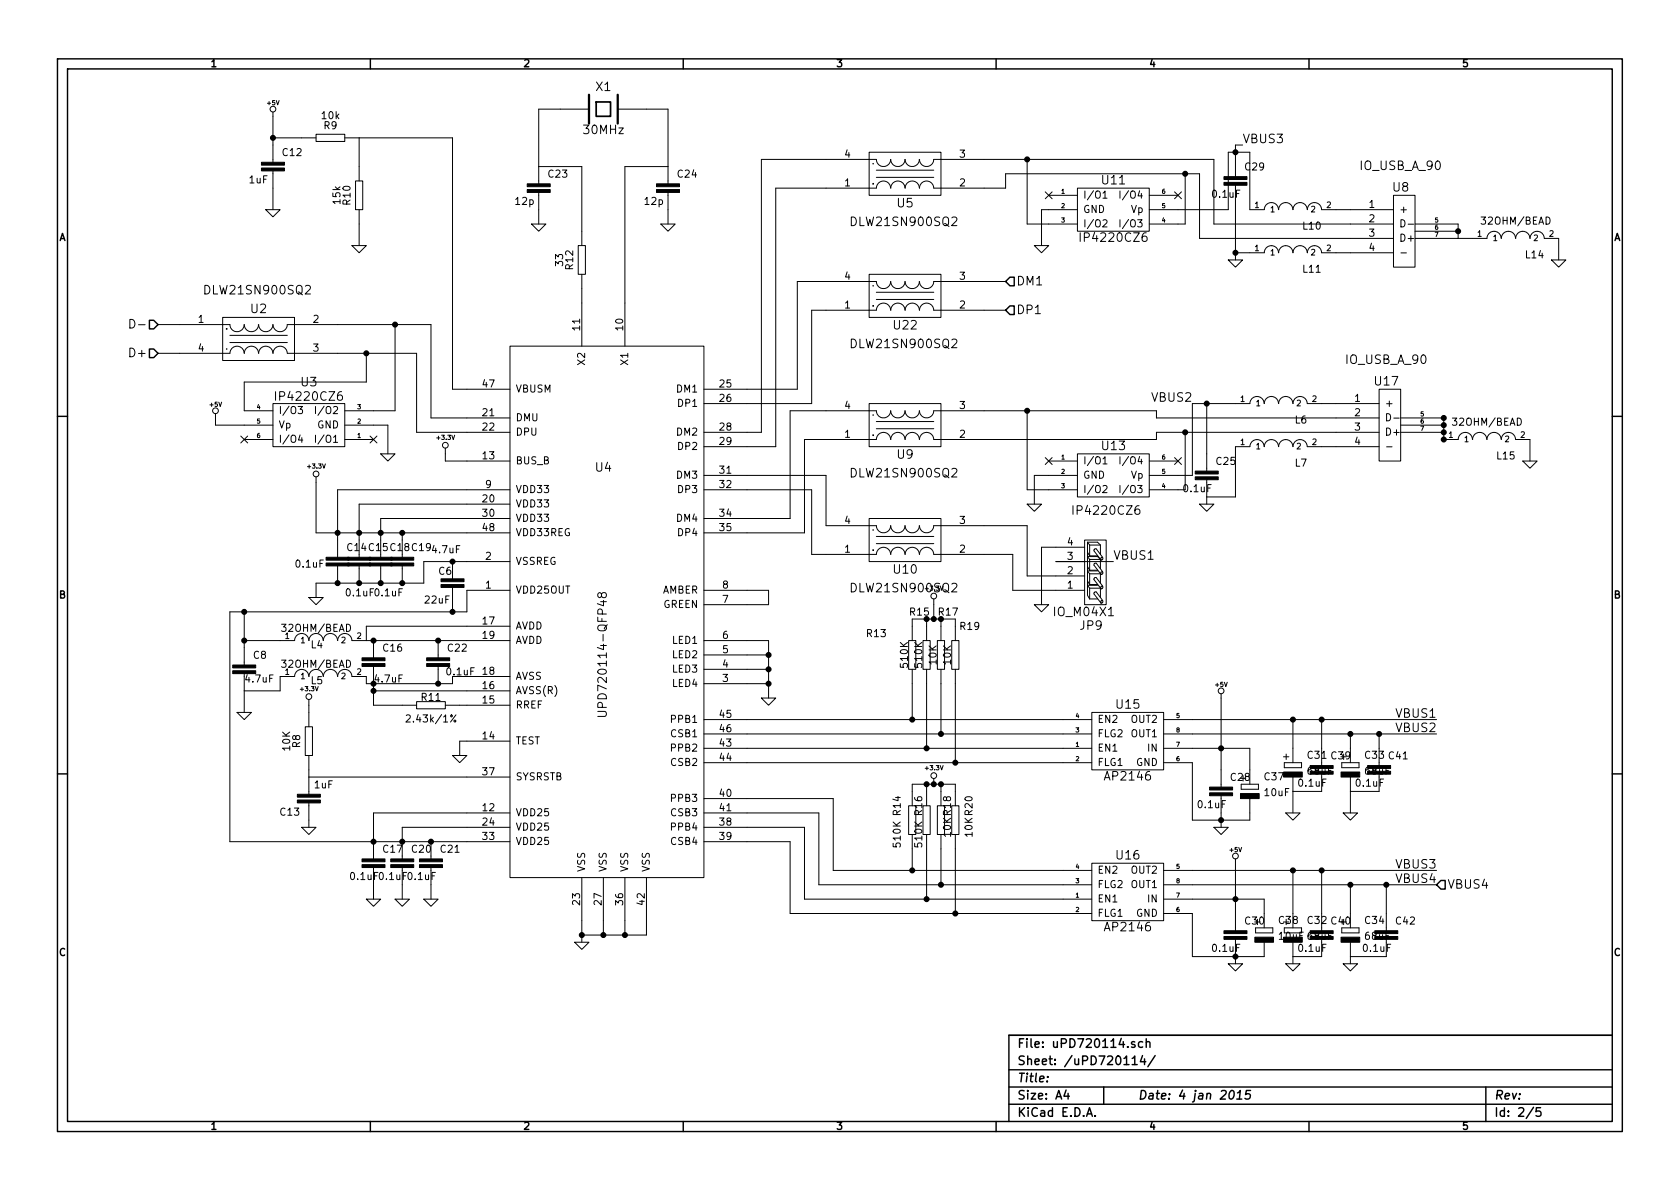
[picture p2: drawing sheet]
EESchema Schematic File Version 2  date 2015/1/4 11:31:27
LIBS:C
LIBS:IC
LIBS:power
LIBS:rcl
LIBS:gl
LIBS:I-O
LIBS:REQUEST
LIBS:SchumyHao
LIBS:5V DC ADAPTER-cache
LIBS:5V to 3.3V-cache
LIBS:MT7620N-cache
LIBS:SATA-cache
LIBS:uPD720114-cache
LIBS:WLAN-cache
LIBS:MT7620N-cache
EELAYER 27 0
EELAYER END
$Descr A4 11693 8268
encoding utf-8
Sheet 2 5
Title ""
Date "4 jan 2015"
Rev ""
Comp ""
Comment1 ""
Comment2 ""
Comment3 ""
Comment4 ""
$EndDescr
$Comp
L UPD720114-QFP48 U4
U 1 1
P 4200 3350
F 0 "U4" H 4200 3450 60  0000 C CNN
F 1 "UPD720114-QFP48" V 4200 2150 60  0000 C CNN
F 2 "UPD720114-QFP48" H 4200 3350 60  0001 C CNN
F 3 "" H 4200 3350 60  0000 C CNN
	1    4200 3350
	1    0    0    -1  
$EndComp
$Comp
L IO_USB_A_90 U17
U 1 1
P 9600 2950
F 0 "U17" H 9550 3250 60  0000 C CNN
F 1 "IO_USB_A_90" H 9550 3400 60  0000 C CNN
F 2 "IO_USB_A_90" H 9600 2950 60  0001 C CNN
F 3 "~" H 9600 2950 60  0000 C CNN
	1    9600 2950
	-1   0    0    -1  
$EndComp
$Comp
L DLW21SN900SQ2 U5
U 1 1
P 6300 1200
F 0 "U5" H 6300 1404 60  0000 C CNN
F 1 "DLW21SN900SQ2" H 6292 1534 60  0000 C CNN
F 2 "DLW21SN900SQ2" H 6300 1200 60  0001 C CNN
F 3 "" H 6300 1200 60  0000 C CNN
	1    6300 1200
	1    0    0    1   
$EndComp
$Comp
L DLW21SN900SQ2 U9
U 1 1
P 6300 2950
F 0 "U9" H 6300 3154 60  0000 C CNN
F 1 "DLW21SN900SQ2" H 6292 3284 60  0000 C CNN
F 2 "DLW21SN900SQ2" H 6300 2950 60  0001 C CNN
F 3 "" H 6300 2950 60  0000 C CNN
	1    6300 2950
	1    0    0    1   
$EndComp
$Comp
L C_C_0603 C23
U 1 1
P 3750 1250
F 0 "C23" H 3810 1265 50  0000 L BNN
F 1 "12p" H 3580 1075 50  0000 L BNN
F 2 "C_C_0603" H 3750 1000 50  0001 C CNN
F 3 "~" H 3750 1250 60  0000 C CNN
	1    3750 1250
	1    0    0    -1  
$EndComp
$Comp
L C_C_0603 C24
U 1 1
P 4650 1250
F 0 "C24" H 4710 1265 50  0000 L BNN
F 1 "12p" H 4480 1075 50  0000 L BNN
F 2 "C_C_0603" H 4650 1000 50  0001 C CNN
F 3 "~" H 4650 1250 60  0000 C CNN
	1    4650 1250
	1    0    0    -1  
$EndComp
$Comp
L C_R_0603 R12
U 1 1
P 4050 1800
F 0 "R12" H 4050 1880 50  0000 C CNN
F 1 "33" H 4050 1950 50  0000 C CNN
F 2 "C_R_0603" H 4050 1680 60  0001 C CNN
F 3 "~" H 4050 1800 60  0000 C CNN
	1    4050 1800
	0    -1   -1   0   
$EndComp
$Comp
L AP1212 U15
U 1 1
P 7850 5150
F 0 "U15" H 7850 5400 60  0000 C CNN
F 1 "AP2146" H 7850 4900 60  0000 C CNN
F 2 "AP1212_SOP8" H 7850 5150 60  0001 C CNN
F 3 "" H 7850 5150 60  0000 C CNN
	1    7850 5150
	1    0    0    -1  
$EndComp
$Comp
L AP1212 U16
U 1 1
P 7850 6200
F 0 "U16" H 7850 6450 60  0000 C CNN
F 1 "AP2146" H 7850 5950 60  0000 C CNN
F 2 "AP1212_SOP8" H 7850 6200 60  0001 C CNN
F 3 "" H 7850 6200 60  0000 C CNN
	1    7850 6200
	1    0    0    -1  
$EndComp
$Comp
L L-USL0805 L10
U 1 1
P 9000 1450
F 0 "L10" V 8915 1250 50  0000 L BNN
F 1 "BLM21PG221SN1" V 9150 1200 50  0001 L BNN
F 2 "rcl-L0805" H 9000 1600 50  0001 C CNN
F 3 "~" H 9000 1450 60  0000 C CNN
	1    9000 1450
	0    -1   -1   0   
$EndComp
$Comp
L L-USL0805 L6
U 1 1
P 8900 2800
F 0 "L6" V 8815 2600 50  0000 L BNN
F 1 "BLM21PG221SN1" V 9050 2550 50  0001 L BNN
F 2 "rcl-L0805" H 8900 2950 50  0001 C CNN
F 3 "~" H 8900 2800 60  0000 C CNN
	1    8900 2800
	0    -1   -1   0   
$EndComp
$Comp
L L-USL0805 L11
U 1 1
P 9000 1750
F 0 "L11" V 8915 1550 50  0000 L BNN
F 1 "BLM21PG221SN1" V 9150 1500 50  0001 L BNN
F 2 "rcl-L0805" H 9000 1900 50  0001 C CNN
F 3 "~" H 9000 1750 60  0000 C CNN
	1    9000 1750
	0    -1   -1   0   
$EndComp
$Comp
L L-USL0805 L7
U 1 1
P 8900 3100
F 0 "L7" V 8815 2900 50  0000 L BNN
F 1 "BLM21PG221SN1" V 9050 2850 50  0001 L BNN
F 2 "rcl-L0805" H 8900 3250 50  0001 C CNN
F 3 "~" H 8900 3100 60  0000 C CNN
	1    8900 3100
	0    -1   -1   0   
$EndComp
$Comp
L C_R_0603 R13
U 1 1
P 6350 4550
F 0 "R13" V 6500 4800 50  0000 C CNN
F 1 "510K" H 6350 4600 50  0000 C CNN
F 2 "C_R_0603" H 6350 4430 60  0001 C CNN
F 3 "~" H 6350 4550 60  0000 C CNN
	1    6350 4550
	0    -1   -1   0   
$EndComp
$Comp
L C_R_0603 R15
U 1 1
P 6450 4550
F 0 "R15" V 6750 4600 50  0000 C CNN
F 1 "510K" H 6450 4600 50  0000 C CNN
F 2 "C_R_0603" H 6450 4430 60  0001 C CNN
F 3 "~" H 6450 4550 60  0000 C CNN
	1    6450 4550
	0    -1   -1   0   
$EndComp
$Comp
L C_R_0603 R17
U 1 1
P 6550 4550
F 0 "R17" V 6850 4500 50  0000 C CNN
F 1 "10K" H 6550 4600 50  0000 C CNN
F 2 "C_R_0603" H 6550 4430 60  0001 C CNN
F 3 "~" H 6550 4550 60  0000 C CNN
	1    6550 4550
	0    -1   -1   0   
$EndComp
$Comp
L C_R_0603 R19
U 1 1
P 6650 4550
F 0 "R19" V 6850 4450 50  0000 C CNN
F 1 "10K" H 6650 4600 50  0000 C CNN
F 2 "C_R_0603" H 6650 4430 60  0001 C CNN
F 3 "~" H 6650 4550 60  0000 C CNN
	1    6650 4550
	0    -1   -1   0   
$EndComp
$Comp
L C_R_0603 R14
U 1 1
P 6350 5700
F 0 "R14" H 6450 5800 50  0000 C CNN
F 1 "510K" H 6250 5800 50  0000 C CNN
F 2 "C_R_0603" H 6350 5580 60  0001 C CNN
F 3 "~" H 6350 5700 60  0000 C CNN
	1    6350 5700
	0    -1   -1   0   
$EndComp
$Comp
L C_R_0603 R16
U 1 1
P 6450 5700
F 0 "R16" H 6550 5750 50  0000 C CNN
F 1 "510K" H 6350 5750 50  0000 C CNN
F 2 "C_R_0603" H 6450 5580 60  0001 C CNN
F 3 "~" H 6450 5700 60  0000 C CNN
	1    6450 5700
	0    -1   -1   0   
$EndComp
$Comp
L C_R_0603 R18
U 1 1
P 6550 5700
F 0 "R18" H 6650 5650 50  0000 C CNN
F 1 "10K" H 6500 5650 50  0000 C CNN
F 2 "C_R_0603" H 6550 5580 60  0001 C CNN
F 3 "~" H 6550 5700 60  0000 C CNN
	1    6550 5700
	0    -1   -1   0   
$EndComp
$Comp
L C_R_0603 R20
U 1 1
P 6650 5700
F 0 "R20" H 6750 5600 50  0000 C CNN
F 1 "10K" H 6600 5600 50  0000 C CNN
F 2 "C_R_0603" H 6650 5580 60  0001 C CNN
F 3 "~" H 6650 5700 60  0000 C CNN
	1    6650 5700
	0    -1   -1   0   
$EndComp
$Comp
L L-USL0805 L14
U 1 1
P 10550 1650
F 0 "L14" V 10465 1450 50  0000 L BNN
F 1 "32OHM/BEAD" V 10700 1400 50  0000 L BNN
F 2 "rcl-L0805" H 10550 1800 50  0001 C CNN
F 3 "~" H 10550 1650 60  0000 C CNN
	1    10550 1650
	0    -1   -1   0   
$EndComp
$Comp
L L-USL0805 L15
U 1 1
P 10350 3050
F 0 "L15" V 10265 2850 50  0000 L BNN
F 1 "32OHM/BEAD" V 10500 2800 50  0000 L BNN
F 2 "rcl-L0805" H 10350 3200 50  0001 C CNN
F 3 "~" H 10350 3050 60  0000 C CNN
	1    10350 3050
	0    -1   -1   0   
$EndComp
$Comp
L C_C_0603 C28
U 1 1
P 8500 5450
F 0 "C28" H 8560 5465 50  0000 L BNN
F 1 "0.1uF" H 8330 5275 50  0000 L BNN
F 2 "C_C_0603" H 8500 5200 50  0001 C CNN
F 3 "~" H 8500 5450 60  0000 C CNN
	1    8500 5450
	1    0    0    -1  
$EndComp
$Comp
L C_C_0603 C30
U 1 1
P 8600 6450
F 0 "C30" H 8660 6465 50  0000 L BNN
F 1 "0.1uF" H 8430 6275 50  0000 L BNN
F 2 "C_C_0603" H 8600 6200 50  0001 C CNN
F 3 "~" H 8600 6450 60  0000 C CNN
	1    8600 6450
	1    0    0    -1  
$EndComp
$Comp
L C_C_0603 C29
U 1 1
P 8600 1200
F 0 "C29" H 8660 1215 50  0000 L BNN
F 1 "0.1uF" H 8430 1025 50  0000 L BNN
F 2 "C_C_0603" H 8600 950 50  0001 C CNN
F 3 "~" H 8600 1200 60  0000 C CNN
	1    8600 1200
	1    0    0    -1  
$EndComp
$Comp
L C_C_0603 C25
U 1 1
P 8400 3250
F 0 "C25" H 8460 3265 50  0000 L BNN
F 1 "0.1uF" H 8230 3075 50  0000 L BNN
F 2 "C_C_0603" H 8400 3000 50  0001 C CNN
F 3 "~" H 8400 3250 60  0000 C CNN
	1    8400 3250
	1    0    0    -1  
$EndComp
$Comp
L C_C_0603 C12
U 1 1
P 1900 1100
F 0 "C12" H 1960 1115 50  0000 L BNN
F 1 "1uF" H 1730 925 50  0000 L BNN
F 2 "C_C_0603" H 1900 850 50  0001 C CNN
F 3 "~" H 1900 1100 60  0000 C CNN
	1    1900 1100
	1    0    0    -1  
$EndComp
$Comp
L C_R_0603 R9
U 1 1
P 2300 950
F 0 "R9" H 2300 1030 50  0000 C CNN
F 1 "10k" H 2300 1100 50  0000 C CNN
F 2 "C_R_0603" H 2300 830 60  0001 C CNN
F 3 "~" H 2300 950 60  0000 C CNN
	1    2300 950 
	1    0    0    -1  
$EndComp
$Comp
L C_R_0603 R10
U 1 1
P 2500 1350
F 0 "R10" H 2500 1430 50  0000 C CNN
F 1 "15k" H 2500 1500 50  0000 C CNN
F 2 "C_R_0603" H 2500 1230 60  0001 C CNN
F 3 "~" H 2500 1350 60  0000 C CNN
	1    2500 1350
	0    -1   -1   0   
$EndComp
$Comp
L +5V #PWR039
U 1 1
P 1900 800
F 0 "#PWR039" H 1900 890 20  0001 C CNN
F 1 "+5V" H 1900 890 30  0000 C CNN
F 2 "~" H 1900 800 60  0000 C CNN
F 3 "~" H 1900 800 60  0000 C CNN
	1    1900 800 
	1    0    0    -1  
$EndComp
$Comp
L IP4220CZ6 U3
U 1 1
P 2150 2950
F 0 "U3" H 2150 2650 60  0000 C CNN
F 1 "IP4220CZ6" H 2150 2750 60  0000 C CNN
F 2 "IP4220CZ6_SOT23_6" H 2150 2950 60  0001 C CNN
F 3 "" H 2150 2950 60  0000 C CNN
	1    2150 2950
	-1   0    0    1   
$EndComp
$Comp
L DLW21SN900SQ2 U2
U 1 1
P 1800 2350
F 0 "U2" H 1800 2554 60  0000 C CNN
F 1 "DLW21SN900SQ2" H 1792 2684 60  0000 C CNN
F 2 "DLW21SN900SQ2" H 1800 2350 60  0001 C CNN
F 3 "" H 1800 2350 60  0000 C CNN
	1    1800 2350
	1    0    0    -1  
$EndComp
$Comp
L +3.3V #PWR040
U 1 1
P 3100 3150
F 0 "#PWR040" H 3100 3260 30  0001 C CNN
F 1 "+3.3V" H 3100 3260 30  0000 C CNN
F 2 "~" H 3100 3150 60  0000 C CNN
F 3 "~" H 3100 3150 60  0000 C CNN
	1    3100 3150
	1    0    0    -1  
$EndComp
$Comp
L +3.3V #PWR041
U 1 1
P 2200 3350
F 0 "#PWR041" H 2200 3460 30  0001 C CNN
F 1 "+3.3V" H 2200 3460 30  0000 C CNN
F 2 "~" H 2200 3350 60  0000 C CNN
F 3 "~" H 2200 3350 60  0000 C CNN
	1    2200 3350
	1    0    0    -1  
$EndComp
$Comp
L C_C_0603 C14
U 1 1
P 2350 3850
F 0 "C14" H 2410 3865 50  0000 L BNN
F 1 "0.1uF" H 2050 3750 50  0000 L BNN
F 2 "C_C_0603" H 2350 3600 50  0001 C CNN
F 3 "~" H 2350 3850 60  0000 C CNN
	1    2350 3850
	1    0    0    -1  
$EndComp
$Comp
L C_C_0603 C15
U 1 1
P 2500 3850
F 0 "C15" H 2560 3865 50  0000 L BNN
F 1 "0.1uF" H 2400 3550 50  0000 L BNN
F 2 "C_C_0603" H 2500 3600 50  0001 C CNN
F 3 "~" H 2500 3850 60  0000 C CNN
	1    2500 3850
	1    0    0    -1  
$EndComp
$Comp
L C_C_0603 C18
U 1 1
P 2650 3850
F 0 "C18" H 2710 3865 50  0000 L BNN
F 1 "0.1uF" H 2600 3550 50  0000 L BNN
F 2 "C_C_0603" H 2650 3600 50  0001 C CNN
F 3 "~" H 2650 3850 60  0000 C CNN
	1    2650 3850
	1    0    0    -1  
$EndComp
$Comp
L C_C_0603 C19
U 1 1
P 2800 3850
F 0 "C19" H 2860 3865 50  0000 L BNN
F 1 "4.7uF" H 3000 3850 50  0000 L BNN
F 2 "C_C_0603" H 2800 3600 50  0001 C CNN
F 3 "~" H 2800 3850 60  0000 C CNN
	1    2800 3850
	1    0    0    -1  
$EndComp
$Comp
L GND #PWR042
U 1 1
P 2200 4150
F 0 "#PWR042" H 2200 4050 30  0001 C CNN
F 1 "GND" H 2200 4080 30  0001 C CNN
F 2 "~" H 2200 4150 60  0000 C CNN
F 3 "~" H 2200 4150 60  0000 C CNN
	1    2200 4150
	1    0    0    -1  
$EndComp
$Comp
L C_C_0603 C6
U 1 1
P 3150 4000
F 0 "C6" H 3050 4000 50  0000 L BNN
F 1 "22uF" H 2950 3800 50  0000 L BNN
F 2 "C_C_0603" H 3150 3750 50  0001 C CNN
F 3 "~" H 3150 4000 60  0000 C CNN
	1    3150 4000
	1    0    0    -1  
$EndComp
$Comp
L C_C_0603 C22
U 1 1
P 3050 4550
F 0 "C22" H 3110 4565 50  0000 L BNN
F 1 "0.1uF" H 3100 4400 50  0000 L BNN
F 2 "C_C_0603" H 3050 4300 50  0001 C CNN
F 3 "~" H 3050 4550 60  0000 C CNN
	1    3050 4550
	1    0    0    -1  
$EndComp
$Comp
L C_C_0603 C16
U 1 1
P 2600 4550
F 0 "C16" H 2660 4565 50  0000 L BNN
F 1 "4.7uF" H 2600 4350 50  0000 L BNN
F 2 "C_C_0603" H 2600 4300 50  0001 C CNN
F 3 "~" H 2600 4550 60  0000 C CNN
	1    2600 4550
	1    0    0    -1  
$EndComp
$Comp
L C_C_0603 C8
U 1 1
P 1700 4600
F 0 "C8" H 1760 4615 50  0000 L BNN
F 1 "4.7uF" H 1700 4450 50  0000 L BNN
F 2 "C_C_0603" H 1700 4350 50  0001 C CNN
F 3 "~" H 1700 4600 60  0000 C CNN
	1    1700 4600
	1    0    0    -1  
$EndComp
$Comp
L L-USL0805 L4
U 1 1
P 2250 4450
F 0 "L4" V 2250 4450 50  0000 L BNN
F 1 "32OHM/BEAD" V 2365 4250 50  0000 L BNN
F 2 "rcl-L0805" H 2250 4600 50  0001 C CNN
F 3 "~" H 2250 4450 60  0000 C CNN
	1    2250 4450
	0    -1   -1   0   
$EndComp
$Comp
L L-USL0805 L5
U 1 1
P 2250 4700
F 0 "L5" V 2250 4700 50  0000 L BNN
F 1 "32OHM/BEAD" V 2365 4500 50  0000 L BNN
F 2 "rcl-L0805" H 2250 4850 50  0001 C CNN
F 3 "~" H 2250 4700 60  0000 C CNN
	1    2250 4700
	0    -1   -1   0   
$EndComp
$Comp
L C_R_0603 R11
U 1 1
P 3000 4900
F 0 "R11" H 3000 4950 50  0000 C CNN
F 1 "2.43k/1%" H 3000 4800 50  0000 C CNN
F 2 "C_R_0603" H 3000 4780 60  0001 C CNN
F 3 "~" H 3000 4900 60  0000 C CNN
	1    3000 4900
	1    0    0    -1  
$EndComp
$Comp
L C_C_0603 C17
U 1 1
P 2600 5950
F 0 "C17" H 2660 5965 50  0000 L BNN
F 1 "0.1uF" H 2430 5775 50  0000 L BNN
F 2 "C_C_0603" H 2600 5700 50  0001 C CNN
F 3 "~" H 2600 5950 60  0000 C CNN
	1    2600 5950
	1    0    0    -1  
$EndComp
$Comp
L C_C_0603 C20
U 1 1
P 2800 5950
F 0 "C20" H 2860 5965 50  0000 L BNN
F 1 "0.1uF" H 2630 5775 50  0000 L BNN
F 2 "C_C_0603" H 2800 5700 50  0001 C CNN
F 3 "~" H 2800 5950 60  0000 C CNN
	1    2800 5950
	1    0    0    -1  
$EndComp
$Comp
L C_C_0603 C21
U 1 1
P 3000 5950
F 0 "C21" H 3060 5965 50  0000 L BNN
F 1 "0.1uF" H 2830 5775 50  0000 L BNN
F 2 "C_C_0603" H 3000 5700 50  0001 C CNN
F 3 "~" H 3000 5950 60  0000 C CNN
	1    3000 5950
	1    0    0    -1  
$EndComp
$Comp
L GND #PWR043
U 1 1
P 3200 5250
F 0 "#PWR043" H 3200 5150 30  0001 C CNN
F 1 "GND" H 3200 5180 30  0001 C CNN
F 2 "~" H 3200 5250 60  0000 C CNN
F 3 "~" H 3200 5250 60  0000 C CNN
	1    3200 5250
	1    0    0    -1  
$EndComp
$Comp
L +3.3V #PWR044
U 1 1
P 2150 4900
F 0 "#PWR044" H 2150 5010 30  0001 C CNN
F 1 "+3.3V" H 2150 5010 30  0000 C CNN
F 2 "~" H 2150 4900 60  0000 C CNN
F 3 "~" H 2150 4900 60  0000 C CNN
	1    2150 4900
	1    0    0    -1  
$EndComp
$Comp
L C_R_0603 R8
U 1 1
P 2150 5150
F 0 "R8" H 2150 5230 50  0000 C CNN
F 1 "10K" H 2150 5300 50  0000 C CNN
F 2 "C_R_0603" H 2150 5030 60  0001 C CNN
F 3 "~" H 2150 5150 60  0000 C CNN
	1    2150 5150
	0    -1   -1   0   
$EndComp
$Comp
L C_C_0603 C13
U 1 1
P 2150 5600
F 0 "C13" H 2210 5615 50  0000 L BNN
F 1 "1uF" H 1980 5425 50  0000 L BNN
F 2 "C_C_0603" H 2150 5350 50  0001 C CNN
F 3 "~" H 2150 5600 60  0000 C CNN
	1    2150 5600
	-1   0    0    1   
$EndComp
$Comp
L GND #PWR045
U 1 1
P 4050 6550
F 0 "#PWR045" H 4050 6450 30  0001 C CNN
F 1 "GND" H 4050 6480 30  0001 C CNN
F 2 "~" H 4050 6550 60  0000 C CNN
F 3 "~" H 4050 6550 60  0000 C CNN
	1    4050 6550
	1    0    0    -1  
$EndComp
$Comp
L GND #PWR046
U 1 1
P 1700 4950
F 0 "#PWR046" H 1700 4850 30  0001 C CNN
F 1 "GND" H 1700 4880 30  0001 C CNN
F 2 "~" H 1700 4950 60  0000 C CNN
F 3 "~" H 1700 4950 60  0000 C CNN
	1    1700 4950
	1    0    0    -1  
$EndComp
$Comp
L GND #PWR047
U 1 1
P 2600 6250
F 0 "#PWR047" H 2600 6150 30  0001 C CNN
F 1 "GND" H 2600 6180 30  0001 C CNN
F 2 "~" H 2600 6250 60  0000 C CNN
F 3 "~" H 2600 6250 60  0000 C CNN
	1    2600 6250
	1    0    0    -1  
$EndComp
$Comp
L GND #PWR048
U 1 1
P 2800 6250
F 0 "#PWR048" H 2800 6150 30  0001 C CNN
F 1 "GND" H 2800 6180 30  0001 C CNN
F 2 "~" H 2800 6250 60  0000 C CNN
F 3 "~" H 2800 6250 60  0000 C CNN
	1    2800 6250
	1    0    0    -1  
$EndComp
$Comp
L GND #PWR049
U 1 1
P 3000 6250
F 0 "#PWR049" H 3000 6150 30  0001 C CNN
F 1 "GND" H 3000 6180 30  0001 C CNN
F 2 "~" H 3000 6250 60  0000 C CNN
F 3 "~" H 3000 6250 60  0000 C CNN
	1    3000 6250
	1    0    0    -1  
$EndComp
$Comp
L GND #PWR050
U 1 1
P 2150 5750
F 0 "#PWR050" H 2150 5650 30  0001 C CNN
F 1 "GND" H 2150 5680 30  0001 C CNN
F 2 "~" H 2150 5750 60  0000 C CNN
F 3 "~" H 2150 5750 60  0000 C CNN
	1    2150 5750
	1    0    0    -1  
$EndComp
$Comp
L GND #PWR051
U 1 1
P 1900 1450
F 0 "#PWR051" H 1900 1350 30  0001 C CNN
F 1 "GND" H 1900 1380 30  0001 C CNN
F 2 "~" H 1900 1450 60  0000 C CNN
F 3 "~" H 1900 1450 60  0000 C CNN
	1    1900 1450
	1    0    0    -1  
$EndComp
$Comp
L GND #PWR052
U 1 1
P 2500 1700
F 0 "#PWR052" H 2500 1600 30  0001 C CNN
F 1 "GND" H 2500 1630 30  0001 C CNN
F 2 "~" H 2500 1700 60  0000 C CNN
F 3 "~" H 2500 1700 60  0000 C CNN
	1    2500 1700
	1    0    0    -1  
$EndComp
$Comp
L GND #PWR053
U 1 1
P 2700 3150
F 0 "#PWR053" H 2700 3050 30  0001 C CNN
F 1 "GND" H 2700 3080 30  0001 C CNN
F 2 "~" H 2700 3150 60  0000 C CNN
F 3 "~" H 2700 3150 60  0000 C CNN
	1    2700 3150
	1    0    0    -1  
$EndComp
$Comp
L +5V #PWR054
U 1 1
P 1500 2900
F 0 "#PWR054" H 1500 2990 20  0001 C CNN
F 1 "+5V" H 1500 2990 30  0000 C CNN
F 2 "~" H 1500 2900 60  0000 C CNN
F 3 "~" H 1500 2900 60  0000 C CNN
	1    1500 2900
	1    0    0    -1  
$EndComp
NoConn ~ 1700 3050
NoConn ~ 2600 3050
Text HLabel 1100 2250 0    60   Input ~ 0
D-
Text HLabel 1100 2450 0    60   Input ~ 0
D+
$Comp
L GND #PWR055
U 1 1
P 3750 1550
F 0 "#PWR055" H 3750 1450 30  0001 C CNN
F 1 "GND" H 3750 1480 30  0001 C CNN
F 2 "~" H 3750 1550 60  0000 C CNN
F 3 "~" H 3750 1550 60  0000 C CNN
	1    3750 1550
	1    0    0    -1  
$EndComp
$Comp
L GND #PWR056
U 1 1
P 4650 1550
F 0 "#PWR056" H 4650 1450 30  0001 C CNN
F 1 "GND" H 4650 1480 30  0001 C CNN
F 2 "~" H 4650 1550 60  0000 C CNN
F 3 "~" H 4650 1550 60  0000 C CNN
	1    4650 1550
	1    0    0    -1  
$EndComp
$Comp
L +3.3V #PWR057
U 1 1
P 6500 4200
F 0 "#PWR057" H 6500 4310 30  0001 C CNN
F 1 "+3.3V" H 6500 4310 30  0000 C CNN
F 2 "~" H 6500 4200 60  0000 C CNN
F 3 "~" H 6500 4200 60  0000 C CNN
	1    6500 4200
	1    0    0    -1  
$EndComp
$Comp
L +3.3V #PWR058
U 1 1
P 6500 5450
F 0 "#PWR058" H 6500 5560 30  0001 C CNN
F 1 "+3.3V" H 6500 5560 30  0000 C CNN
F 2 "~" H 6500 5450 60  0000 C CNN
F 3 "~" H 6500 5450 60  0000 C CNN
	1    6500 5450
	1    0    0    -1  
$EndComp
Text Label 10000 5000 2    60   ~ 0
VBUS1
Text Label 10000 5100 2    60   ~ 0
VBUS2
$Comp
L +5V #PWR059
U 1 1
P 8500 4850
F 0 "#PWR059" H 8500 4940 20  0001 C CNN
F 1 "+5V" H 8500 4940 30  0000 C CNN
F 2 "~" H 8500 4850 60  0000 C CNN
F 3 "~" H 8500 4850 60  0000 C CNN
	1    8500 4850
	1    0    0    -1  
$EndComp
$Comp
L GND #PWR060
U 1 1
P 8500 5750
F 0 "#PWR060" H 8500 5650 30  0001 C CNN
F 1 "GND" H 8500 5680 30  0001 C CNN
F 2 "~" H 8500 5750 60  0000 C CNN
F 3 "~" H 8500 5750 60  0000 C CNN
	1    8500 5750
	1    0    0    -1  
$EndComp
$Comp
L GND #PWR061
U 1 1
P 9000 5650
F 0 "#PWR061" H 9000 5550 30  0001 C CNN
F 1 "GND" H 9000 5580 30  0001 C CNN
F 2 "~" H 9000 5650 60  0000 C CNN
F 3 "~" H 9000 5650 60  0000 C CNN
	1    9000 5650
	1    0    0    -1  
$EndComp
$Comp
L GND #PWR062
U 1 1
P 9400 5650
F 0 "#PWR062" H 9400 5550 30  0001 C CNN
F 1 "GND" H 9400 5580 30  0001 C CNN
F 2 "~" H 9400 5650 60  0000 C CNN
F 3 "~" H 9400 5650 60  0000 C CNN
	1    9400 5650
	1    0    0    -1  
$EndComp
$Comp
L +5V #PWR063
U 1 1
P 8600 6000
F 0 "#PWR063" H 8600 6090 20  0001 C CNN
F 1 "+5V" H 8600 6090 30  0000 C CNN
F 2 "~" H 8600 6000 60  0000 C CNN
F 3 "~" H 8600 6000 60  0000 C CNN
	1    8600 6000
	1    0    0    -1  
$EndComp
$Comp
L GND #PWR064
U 1 1
P 8600 6700
F 0 "#PWR064" H 8600 6600 30  0001 C CNN
F 1 "GND" H 8600 6630 30  0001 C CNN
F 2 "~" H 8600 6700 60  0000 C CNN
F 3 "~" H 8600 6700 60  0000 C CNN
	1    8600 6700
	1    0    0    -1  
$EndComp
$Comp
L GND #PWR065
U 1 1
P 9000 6700
F 0 "#PWR065" H 9000 6600 30  0001 C CNN
F 1 "GND" H 9000 6630 30  0001 C CNN
F 2 "~" H 9000 6700 60  0000 C CNN
F 3 "~" H 9000 6700 60  0000 C CNN
	1    9000 6700
	1    0    0    -1  
$EndComp
$Comp
L GND #PWR066
U 1 1
P 9400 6700
F 0 "#PWR066" H 9400 6600 30  0001 C CNN
F 1 "GND" H 9400 6630 30  0001 C CNN
F 2 "~" H 9400 6700 60  0000 C CNN
F 3 "~" H 9400 6700 60  0000 C CNN
	1    9400 6700
	1    0    0    -1  
$EndComp
Text Label 10000 6050 2    60   ~ 0
VBUS3
Text Label 10000 6150 2    60   ~ 0
VBUS4
$Comp
L GND #PWR067
U 1 1
P 5350 4850
F 0 "#PWR067" H 5350 4750 30  0001 C CNN
F 1 "GND" H 5350 4780 30  0001 C CNN
F 2 "~" H 5350 4850 60  0000 C CNN
F 3 "~" H 5350 4850 60  0000 C CNN
	1    5350 4850
	1    0    0    -1  
$EndComp
$Comp
L IP4220CZ6 U13
U 1 1
P 7750 3300
F 0 "U13" H 7750 3500 60  0000 C CNN
F 1 "IP4220CZ6" H 7700 3050 60  0000 C CNN
F 2 "IP4220CZ6_SOT23_6" H 7750 3300 60  0001 C CNN
F 3 "" H 7750 3300 60  0000 C CNN
	1    7750 3300
	1    0    0    -1  
$EndComp
$Comp
L GND #PWR068
U 1 1
P 10650 3200
F 0 "#PWR068" H 10650 3100 30  0001 C CNN
F 1 "GND" H 10650 3130 30  0001 C CNN
F 2 "~" H 10650 3200 60  0000 C CNN
F 3 "~" H 10650 3200 60  0000 C CNN
	1    10650 3200
	1    0    0    -1  
$EndComp
$Comp
L GND #PWR069
U 1 1
P 7200 3500
F 0 "#PWR069" H 7200 3400 30  0001 C CNN
F 1 "GND" H 7200 3430 30  0001 C CNN
F 2 "~" H 7200 3500 60  0000 C CNN
F 3 "~" H 7200 3500 60  0000 C CNN
	1    7200 3500
	1    0    0    -1  
$EndComp
$Comp
L GND #PWR070
U 1 1
P 8400 3500
F 0 "#PWR070" H 8400 3400 30  0001 C CNN
F 1 "GND" H 8400 3430 30  0001 C CNN
F 2 "~" H 8400 3500 60  0000 C CNN
F 3 "~" H 8400 3500 60  0000 C CNN
	1    8400 3500
	1    0    0    -1  
$EndComp
Text Label 8650 1000 0    60   ~ 0
VBUS3
$Comp
L IP4220CZ6 U11
U 1 1
P 7750 1450
F 0 "U11" H 7750 1650 60  0000 C CNN
F 1 "IP4220CZ6" H 7750 1250 60  0000 C CNN
F 2 "IP4220CZ6_SOT23_6" H 7750 1450 60  0001 C CNN
F 3 "" H 7750 1450 60  0000 C CNN
	1    7750 1450
	1    0    0    -1  
$EndComp
$Comp
L GND #PWR071
U 1 1
P 8600 1800
F 0 "#PWR071" H 8600 1700 30  0001 C CNN
F 1 "GND" H 8600 1730 30  0001 C CNN
F 2 "~" H 8600 1800 60  0000 C CNN
F 3 "~" H 8600 1800 60  0000 C CNN
	1    8600 1800
	1    0    0    -1  
$EndComp
$Comp
L GND #PWR072
U 1 1
P 7250 1700
F 0 "#PWR072" H 7250 1600 30  0001 C CNN
F 1 "GND" H 7250 1630 30  0001 C CNN
F 2 "~" H 7250 1700 60  0000 C CNN
F 3 "~" H 7250 1700 60  0000 C CNN
	1    7250 1700
	1    0    0    -1  
$EndComp
Text Label 8300 2800 2    60   ~ 0
VBUS2
NoConn ~ 8200 3200
NoConn ~ 7300 3200
$Comp
L GND #PWR073
U 1 1
P 10850 1800
F 0 "#PWR073" H 10850 1700 30  0001 C CNN
F 1 "GND" H 10850 1730 30  0001 C CNN
F 2 "~" H 10850 1800 60  0000 C CNN
F 3 "~" H 10850 1800 60  0000 C CNN
	1    10850 1800
	1    0    0    -1  
$EndComp
NoConn ~ 7300 1350
NoConn ~ 8200 1350
$Comp
L C_CPOL_SMCB C31
U 1 1
P 9000 5350
F 0 "C31" H 9095 5419 50  0000 L BNN
F 1 "68uF" H 9095 5309 50  0000 L BNN
F 2 "C_CPOL_SMCB" H 9020 5130 50  0001 C CNN
F 3 "~" H 9000 5350 60  0000 C CNN
	1    9000 5350
	1    0    0    -1  
$EndComp
$Comp
L C_CPOL_SMCB C33
U 1 1
P 9400 5350
F 0 "C33" H 9495 5419 50  0000 L BNN
F 1 "68uF" H 9495 5309 50  0000 L BNN
F 2 "C_CPOL_SMCB" H 9420 5130 50  0001 C CNN
F 3 "~" H 9400 5350 60  0000 C CNN
	1    9400 5350
	1    0    0    -1  
$EndComp
$Comp
L C_CPOL_SMCB C32
U 1 1
P 9000 6500
F 0 "C32" H 9095 6569 50  0000 L BNN
F 1 "68uF" H 9095 6459 50  0000 L BNN
F 2 "C_CPOL_SMCB" H 9020 6280 50  0001 C CNN
F 3 "~" H 9000 6500 60  0000 C CNN
	1    9000 6500
	1    0    0    -1  
$EndComp
$Comp
L C_CPOL_SMCB C34
U 1 1
P 9400 6500
F 0 "C34" H 9495 6569 50  0000 L BNN
F 1 "68uF" H 9495 6459 50  0000 L BNN
F 2 "C_CPOL_SMCB" H 9420 6280 50  0001 C CNN
F 3 "~" H 9400 6500 60  0000 C CNN
	1    9400 6500
	1    0    0    -1  
$EndComp
$Comp
L C_CPOL_SMCA C37
U 1 1
P 8700 5500
F 0 "C37" H 8795 5569 50  0000 L BNN
F 1 "10uF" H 8795 5459 50  0000 L BNN
F 2 "C_CPOL_SMCA" H 8720 5280 50  0001 C CNN
F 3 "~" H 8700 5500 60  0000 C CNN
	1    8700 5500
	1    0    0    -1  
$EndComp
$Comp
L C_CPOL_SMCA C38
U 1 1
P 8800 6500
F 0 "C38" H 8895 6569 50  0000 L BNN
F 1 "10uF" H 8895 6459 50  0000 L BNN
F 2 "C_CPOL_SMCA" H 8820 6280 50  0001 C CNN
F 3 "~" H 8800 6500 60  0000 C CNN
	1    8800 6500
	1    0    0    -1  
$EndComp
$Comp
L C_C_0603 C39
U 1 1
P 9200 5300
F 0 "C39" H 9260 5315 50  0000 L BNN
F 1 "0.1uF" H 9030 5125 50  0000 L BNN
F 2 "C_C_0603" H 9200 5050 50  0001 C CNN
F 3 "~" H 9200 5300 60  0000 C CNN
	1    9200 5300
	1    0    0    -1  
$EndComp
$Comp
L C_C_0603 C41
U 1 1
P 9600 5300
F 0 "C41" H 9660 5315 50  0000 L BNN
F 1 "0.1uF" H 9430 5125 50  0000 L BNN
F 2 "C_C_0603" H 9600 5050 50  0001 C CNN
F 3 "~" H 9600 5300 60  0000 C CNN
	1    9600 5300
	1    0    0    -1  
$EndComp
$Comp
L C_C_0603 C40
U 1 1
P 9200 6450
F 0 "C40" H 9260 6465 50  0000 L BNN
F 1 "0.1uF" H 9030 6275 50  0000 L BNN
F 2 "C_C_0603" H 9200 6200 50  0001 C CNN
F 3 "~" H 9200 6450 60  0000 C CNN
	1    9200 6450
	1    0    0    -1  
$EndComp
$Comp
L C_C_0603 C42
U 1 1
P 9650 6450
F 0 "C42" H 9710 6465 50  0000 L BNN
F 1 "0.1uF" H 9480 6275 50  0000 L BNN
F 2 "C_C_0603" H 9650 6200 50  0001 C CNN
F 3 "~" H 9650 6450 60  0000 C CNN
	1    9650 6450
	1    0    0    -1  
$EndComp
Text HLabel 7000 1950 2    60   Input ~ 0
DM1
Text HLabel 7000 2150 2    60   Input ~ 0
DP1
Text HLabel 10000 6150 2    60   Input ~ 0
VBUS4
$Comp
L DLW21SN900SQ2 U22
U 1 1
P 6300 2050
F 0 "U22" H 6300 2254 60  0000 C CNN
F 1 "DLW21SN900SQ2" H 6292 2384 60  0000 C CNN
F 2 "DLW21SN900SQ2" H 6300 2050 60  0001 C CNN
F 3 "" H 6300 2050 60  0000 C CNN
	1    6300 2050
	1    0    0    1   
$EndComp
$Comp
L IO_USB_A_90 U8
U 1 1
P 9700 1600
F 0 "U8" H 9650 1900 60  0000 C CNN
F 1 "IO_USB_A_90" H 9650 2050 60  0000 C CNN
F 2 "IO_USB_A_90" H 9700 1600 60  0001 C CNN
F 3 "~" H 9700 1600 60  0000 C CNN
	1    9700 1600
	-1   0    0    -1  
$EndComp
$Comp
L DLW21SN900SQ2 U10
U 1 1
P 6300 3750
F 0 "U10" H 6300 3954 60  0000 C CNN
F 1 "DLW21SN900SQ2" H 6292 4084 60  0000 C CNN
F 2 "DLW21SN900SQ2" H 6300 3750 60  0001 C CNN
F 3 "" H 6300 3750 60  0000 C CNN
	1    6300 3750
	1    0    0    1   
$EndComp
Text Label 7750 3900 0    60   ~ 0
VBUS1
$Comp
L IO_M04X1 JP9
U 1 1
P 7600 3850
F 0 "JP9" H 7605 4345 60  0000 C CNN
F 1 "IO_M04X1" H 7655 4250 60  0000 C CNN
F 2 "IO_M04X1" H 7665 3600 60  0001 C CNN
F 3 "~" H 7600 3850 60  0000 C CNN
	1    7600 3850
	-1   0    0    1   
$EndComp
Wire Wire Line
	4350 1150 4350 2100
Wire Wire Line
	4650 1150 4350 1150
Wire Wire Line
	4050 1150 4050 1600
Wire Wire Line
	3750 1150 4050 1150
Wire Wire Line
	1600 4250 3250 4250
Wire Wire Line
	5350 4100 5350 4200
Connection ~ 3150 3900
Wire Wire Line
	2950 3900 3250 3900
Connection ~ 3150 4250
Wire Wire Line
	3150 4250 3150 4200
Connection ~ 10050 3050
Connection ~ 10050 2900
Wire Wire Line
	9300 1750 9400 1750
Wire Wire Line
	9300 1450 9400 1450
Wire Wire Line
	8550 1450 8550 1050
Wire Wire Line
	8200 1450 8550 1450
Wire Wire Line
	7250 1450 7250 1700
Wire Wire Line
	7300 1450 7250 1450
Connection ~ 8600 1750
Wire Wire Line
	8600 1750 8700 1750
Wire Wire Line
	8600 1400 8600 1800
Connection ~ 8600 1050
Wire Wire Line
	8550 1050 8700 1050
Wire Wire Line
	8700 1050 8700 1450
Wire Wire Line
	8600 1000 8650 1000
Wire Wire Line
	8600 1100 8600 1000
Wire Wire Line
	7000 1300 6850 1300
Wire Wire Line
	7000 1200 7000 1300
Wire Wire Line
	8350 1200 7000 1200
Wire Wire Line
	8350 1650 8350 1200
Wire Wire Line
	8350 1650 9400 1650
Wire Wire Line
	8450 1100 6850 1100
Wire Wire Line
	8450 1550 8450 1100
Wire Wire Line
	9400 1550 8450 1550
Connection ~ 8400 2800
Wire Wire Line
	8400 3150 8400 2800
Wire Wire Line
	8300 2800 8600 2800
Wire Wire Line
	8300 3300 8300 2800
Wire Wire Line
	8200 3300 8300 3300
Wire Wire Line
	8600 3450 8400 3450
Wire Wire Line
	8600 3100 8600 3450
Wire Wire Line
	7200 3300 7300 3300
Wire Wire Line
	7200 3500 7200 3300
Wire Wire Line
	8400 3450 8400 3500
Wire Wire Line
	10650 3050 10650 3200
Connection ~ 10050 2950
Wire Wire Line
	9200 3100 9300 3100
Wire Wire Line
	9200 2800 9300 2800
Wire Wire Line
	8050 3050 6850 3050
Wire Wire Line
	8050 3000 8050 3050
Wire Wire Line
	9300 3000 8050 3000
Wire Wire Line
	8050 2900 9300 2900
Wire Wire Line
	8050 2850 8050 2900
Wire Wire Line
	6850 2850 8050 2850
Connection ~ 5350 4750
Wire Wire Line
	5200 4750 5350 4750
Connection ~ 5350 4650
Wire Wire Line
	5200 4650 5350 4650
Connection ~ 5350 4550
Wire Wire Line
	5200 4550 5350 4550
Wire Wire Line
	5350 4450 5350 4850
Wire Wire Line
	5200 4450 5350 4450
Wire Wire Line
	5350 4200 5200 4200
Wire Wire Line
	5200 4100 5350 4100
Wire Wire Line
	9400 6650 9400 6700
Wire Wire Line
	9000 6650 9000 6700
Wire Wire Line
	8600 6650 8600 6700
Wire Wire Line
	8300 6650 8800 6650
Wire Wire Line
	8300 6350 8300 6650
Connection ~ 8600 6250
Wire Wire Line
	8300 6250 8800 6250
Connection ~ 9400 6150
Wire Wire Line
	9400 6350 9400 6150
Connection ~ 9000 6050
Wire Wire Line
	9000 6350 9000 6050
Wire Wire Line
	8600 6000 8600 6350
Wire Wire Line
	8300 6150 10000 6150
Wire Wire Line
	8300 6050 10000 6050
Wire Wire Line
	9400 5500 9400 5650
Wire Wire Line
	9000 5500 9000 5650
Connection ~ 9400 5100
Wire Wire Line
	9400 5200 9400 5100
Connection ~ 9000 5000
Wire Wire Line
	9000 5200 9000 5000
Connection ~ 8500 5700
Wire Wire Line
	8300 5700 8700 5700
Wire Wire Line
	8300 5300 8300 5700
Wire Wire Line
	8500 5650 8500 5750
Connection ~ 8500 5200
Wire Wire Line
	8300 5200 8700 5200
Wire Wire Line
	8500 4850 8500 5350
Wire Wire Line
	8300 5100 10000 5100
Wire Wire Line
	8300 5000 10000 5000
Connection ~ 6650 6350
Wire Wire Line
	6650 5900 6650 6350
Connection ~ 6550 6150
Wire Wire Line
	6550 5900 6550 6150
Connection ~ 6450 6250
Wire Wire Line
	6450 5900 6450 6250
Connection ~ 6350 6050
Wire Wire Line
	6350 5900 6350 6050
Wire Wire Line
	5500 5850 5200 5850
Wire Wire Line
	5500 6350 5500 5850
Wire Wire Line
	7400 6350 5500 6350
Wire Wire Line
	5600 6250 7400 6250
Wire Wire Line
	5600 5750 5600 6250
Wire Wire Line
	5200 5750 5600 5750
Wire Wire Line
	5700 6150 7400 6150
Wire Wire Line
	5700 5650 5700 6150
Wire Wire Line
	5200 5650 5700 5650
Wire Wire Line
	5800 5550 5200 5550
Wire Wire Line
	5800 6050 5800 5550
Wire Wire Line
	7400 6050 5800 6050
Connection ~ 6450 5450
Wire Wire Line
	6450 5500 6450 5450
Connection ~ 6550 5450
Wire Wire Line
	6550 5500 6550 5450
Connection ~ 6500 5450
Wire Wire Line
	6650 5450 6650 5500
Wire Wire Line
	6350 5450 6650 5450
Wire Wire Line
	6350 5500 6350 5450
Connection ~ 6650 5300
Wire Wire Line
	6650 4750 6650 5300
Connection ~ 6550 5100
Wire Wire Line
	6550 4750 6550 5100
Connection ~ 6450 5200
Wire Wire Line
	6450 4750 6450 5200
Connection ~ 6350 5000
Wire Wire Line
	6350 4750 6350 5000
Wire Wire Line
	5200 5300 7400 5300
Wire Wire Line
	7400 5200 5200 5200
Wire Wire Line
	5200 5100 7400 5100
Wire Wire Line
	5200 5000 7400 5000
Connection ~ 6550 4300
Wire Wire Line
	6650 4300 6650 4350
Connection ~ 6500 4300
Wire Wire Line
	6550 4300 6550 4350
Connection ~ 6450 4300
Wire Wire Line
	6450 4300 6450 4350
Wire Wire Line
	6500 4300 6500 4200
Wire Wire Line
	6350 4300 6650 4300
Wire Wire Line
	6350 4350 6350 4300
Wire Wire Line
	4650 1450 4650 1550
Wire Wire Line
	3750 1450 3750 1550
Wire Wire Line
	4050 2000 4050 2100
Connection ~ 2550 2450
Wire Wire Line
	2550 2650 2550 2450
Wire Wire Line
	1700 2650 2550 2650
Wire Wire Line
	1700 2850 1700 2650
Connection ~ 2750 2250
Wire Wire Line
	2750 2850 2750 2250
Wire Wire Line
	2600 2850 2750 2850
Wire Wire Line
	1500 2950 1500 2900
Wire Wire Line
	1700 2950 1500 2950
Wire Wire Line
	2700 2950 2700 3150
Wire Wire Line
	2600 2950 2700 2950
Wire Wire Line
	1250 2450 1100 2450
Wire Wire Line
	1250 2250 1100 2250
Wire Wire Line
	2900 2450 2350 2450
Wire Wire Line
	2900 3000 2900 2450
Wire Wire Line
	3250 3000 2900 3000
Wire Wire Line
	3000 2900 3250 2900
Wire Wire Line
	3000 2250 3000 2900
Wire Wire Line
	2350 2250 3000 2250
Wire Wire Line
	3150 2700 3250 2700
Wire Wire Line
	3150 950  3150 2700
Wire Wire Line
	2500 950  3150 950 
Wire Wire Line
	2500 1550 2500 1700
Wire Wire Line
	2500 950  2500 1150
Connection ~ 1900 950 
Wire Wire Line
	2100 950  1900 950 
Wire Wire Line
	1900 1300 1900 1450
Wire Wire Line
	1900 800  1900 1000
Wire Wire Line
	2150 5700 2150 5750
Wire Wire Line
	2150 4900 2150 4950
Wire Wire Line
	2150 5400 2150 5350
Wire Wire Line
	3250 5400 2150 5400
Wire Wire Line
	3000 6150 3000 6250
Wire Wire Line
	2800 6150 2800 6250
Wire Wire Line
	2600 6150 2600 6250
Wire Wire Line
	2800 5750 2800 5850
Wire Wire Line
	3250 5750 2800 5750
Wire Wire Line
	2600 5650 2600 5850
Wire Wire Line
	3250 5650 2600 5650
Connection ~ 3000 5850
Connection ~ 2800 5850
Connection ~ 2600 5850
Wire Wire Line
	1600 5850 3250 5850
Wire Wire Line
	1600 4250 1600 5850
Connection ~ 2600 4800
Wire Wire Line
	2600 4900 2800 4900
Wire Wire Line
	3250 4900 3200 4900
Wire Wire Line
	2600 4750 2600 4900
Wire Wire Line
	3250 4800 2600 4800
Connection ~ 3050 4750
Wire Wire Line
	3150 4700 3150 4750
Wire Wire Line
	3250 4700 3150 4700
Connection ~ 2600 4750
Connection ~ 3050 4450
Connection ~ 2600 4450
Wire Wire Line
	2550 4450 3250 4450
Wire Wire Line
	3150 4750 2550 4750
Wire Wire Line
	2550 4750 2550 4700
Wire Wire Line
	1700 4800 1700 4950
Wire Wire Line
	1950 4800 1700 4800
Wire Wire Line
	1950 4700 1950 4800
Connection ~ 1700 4450
Connection ~ 1700 4250
Wire Wire Line
	1700 4250 1700 4500
Wire Wire Line
	1950 4450 1700 4450
Wire Wire Line
	2550 4350 2550 4450
Wire Wire Line
	3250 4350 2550 4350
Wire Wire Line
	3250 4250 3250 4100
Connection ~ 4350 6500
Wire Wire Line
	4500 6500 4500 6400
Connection ~ 4200 6500
Wire Wire Line
	4350 6500 4350 6400
Connection ~ 4050 6500
Wire Wire Line
	4200 6500 4200 6400
Wire Wire Line
	4050 6500 4500 6500
Wire Wire Line
	4050 6400 4050 6550
Wire Wire Line
	3200 5150 3200 5250
Wire Wire Line
	3250 5150 3200 5150
Connection ~ 2350 4050
Wire Wire Line
	2200 4050 2200 4150
Connection ~ 2500 4050
Connection ~ 2650 4050
Connection ~ 2800 4050
Wire Wire Line
	2950 4050 2200 4050
Wire Wire Line
	2950 3900 2950 4050
Connection ~ 2800 3700
Wire Wire Line
	2800 3750 2800 3700
Connection ~ 2650 3700
Wire Wire Line
	2650 3600 2650 3750
Wire Wire Line
	3250 3600 2650 3600
Connection ~ 2500 3700
Wire Wire Line
	2500 3500 2500 3750
Wire Wire Line
	3250 3500 2500 3500
Connection ~ 2350 3700
Wire Wire Line
	2350 3400 2350 3750
Wire Wire Line
	3250 3400 2350 3400
Wire Wire Line
	2200 3700 3250 3700
Wire Wire Line
	2200 3350 2200 3700
Wire Wire Line
	3100 3200 3100 3150
Wire Wire Line
	3250 3200 3100 3200
Wire Wire Line
	10050 2900 10050 3050
Connection ~ 10050 3000
Wire Wire Line
	7300 3400 7150 3400
Wire Wire Line
	7150 3400 7150 2850
Connection ~ 7150 2850
Wire Wire Line
	8200 3400 8250 3400
Wire Wire Line
	8250 3400 8250 3000
Connection ~ 8250 3000
Wire Wire Line
	5300 3000 5200 3000
Wire Wire Line
	5300 1100 5300 3000
Wire Wire Line
	5300 1100 5750 1100
Wire Wire Line
	5750 1300 5400 1300
Wire Wire Line
	5400 1300 5400 3100
Wire Wire Line
	5400 3100 5200 3100
Wire Wire Line
	5200 2800 5650 2800
Wire Wire Line
	5200 3600 5500 3600
Wire Wire Line
	5600 3700 5200 3700
Wire Wire Line
	5200 3300 5750 3300
Wire Wire Line
	5200 3400 5650 3400
Wire Wire Line
	10150 1550 10150 1650
Connection ~ 10150 1600
Wire Wire Line
	10150 1650 10250 1650
Wire Wire Line
	10850 1650 10850 1800
Wire Wire Line
	7300 1550 7150 1550
Wire Wire Line
	7150 1550 7150 1100
Connection ~ 7150 1100
Wire Wire Line
	8200 1550 8250 1550
Wire Wire Line
	8250 1550 8250 1200
Connection ~ 8250 1200
Wire Wire Line
	8700 5200 8700 5350
Wire Wire Line
	8700 5700 8700 5650
Wire Wire Line
	8800 6250 8800 6350
Connection ~ 8600 6650
Wire Wire Line
	9200 5200 9200 5000
Connection ~ 9200 5000
Wire Wire Line
	9200 5500 9000 5500
Wire Wire Line
	9600 5200 9600 5100
Connection ~ 9600 5100
Wire Wire Line
	9600 5500 9400 5500
Wire Wire Line
	9200 6350 9200 6050
Connection ~ 9200 6050
Wire Wire Line
	9200 6650 9000 6650
Wire Wire Line
	9650 6350 9650 6150
Connection ~ 9650 6150
Wire Wire Line
	9650 6650 9400 6650
Wire Wire Line
	6850 1950 7000 1950
Wire Wire Line
	6850 2150 7000 2150
Wire Wire Line
	5650 2800 5650 2150
Wire Wire Line
	5650 2150 5750 2150
Wire Wire Line
	5200 2700 5550 2700
Wire Wire Line
	5550 2700 5550 1950
Wire Wire Line
	5550 1950 5750 1950
Wire Wire Line
	5500 3600 5500 2850
Wire Wire Line
	5500 2850 5750 2850
Wire Wire Line
	5600 3700 5600 3050
Wire Wire Line
	5600 3050 5750 3050
Wire Wire Line
	5750 3300 5750 3650
Wire Wire Line
	5650 3400 5650 3850
Wire Wire Line
	5650 3850 5750 3850
Wire Wire Line
	6850 3650 7150 3650
Wire Wire Line
	6850 3850 7050 3850
Wire Wire Line
	7050 3850 7050 4100
Wire Wire Line
	7150 3650 7150 4000
Wire Wire Line
	7350 3800 7250 3800
Wire Wire Line
	7250 3800 7250 4200
$Comp
L GND #PWR074
U 1 1
P 7250 4200
F 0 "#PWR074" H 7250 4100 30  0001 C CNN
F 1 "GND" H 7250 4130 30  0001 C CNN
F 2 "~" H 7250 4200 60  0000 C CNN
F 3 "~" H 7250 4200 60  0000 C CNN
	1    7250 4200
	1    0    0    -1  
$EndComp
Wire Wire Line
	7150 4000 7350 4000
Wire Wire Line
	7050 4100 7350 4100
Wire Wire Line
	7350 3900 7750 3900
$Comp
L C_CRY_DIP2 X1
U 1 1
P 4200 750
F 0 "X1" H 4200 900 60  0000 C CNN
F 1 "30MHz" H 4200 600 60  0000 C CNN
F 2 "C_CRY_DIP2" H 4250 500 60  0001 C CNN
F 3 "~" H 4200 750 60  0000 C CNN
	1    4200 750 
	1    0    0    -1  
$EndComp
Wire Wire Line
	3900 750  3750 750 
Wire Wire Line
	3750 750  3750 1150
Wire Wire Line
	4500 750  4650 750 
Wire Wire Line
	4650 750  4650 1150
$EndSCHEMATC
